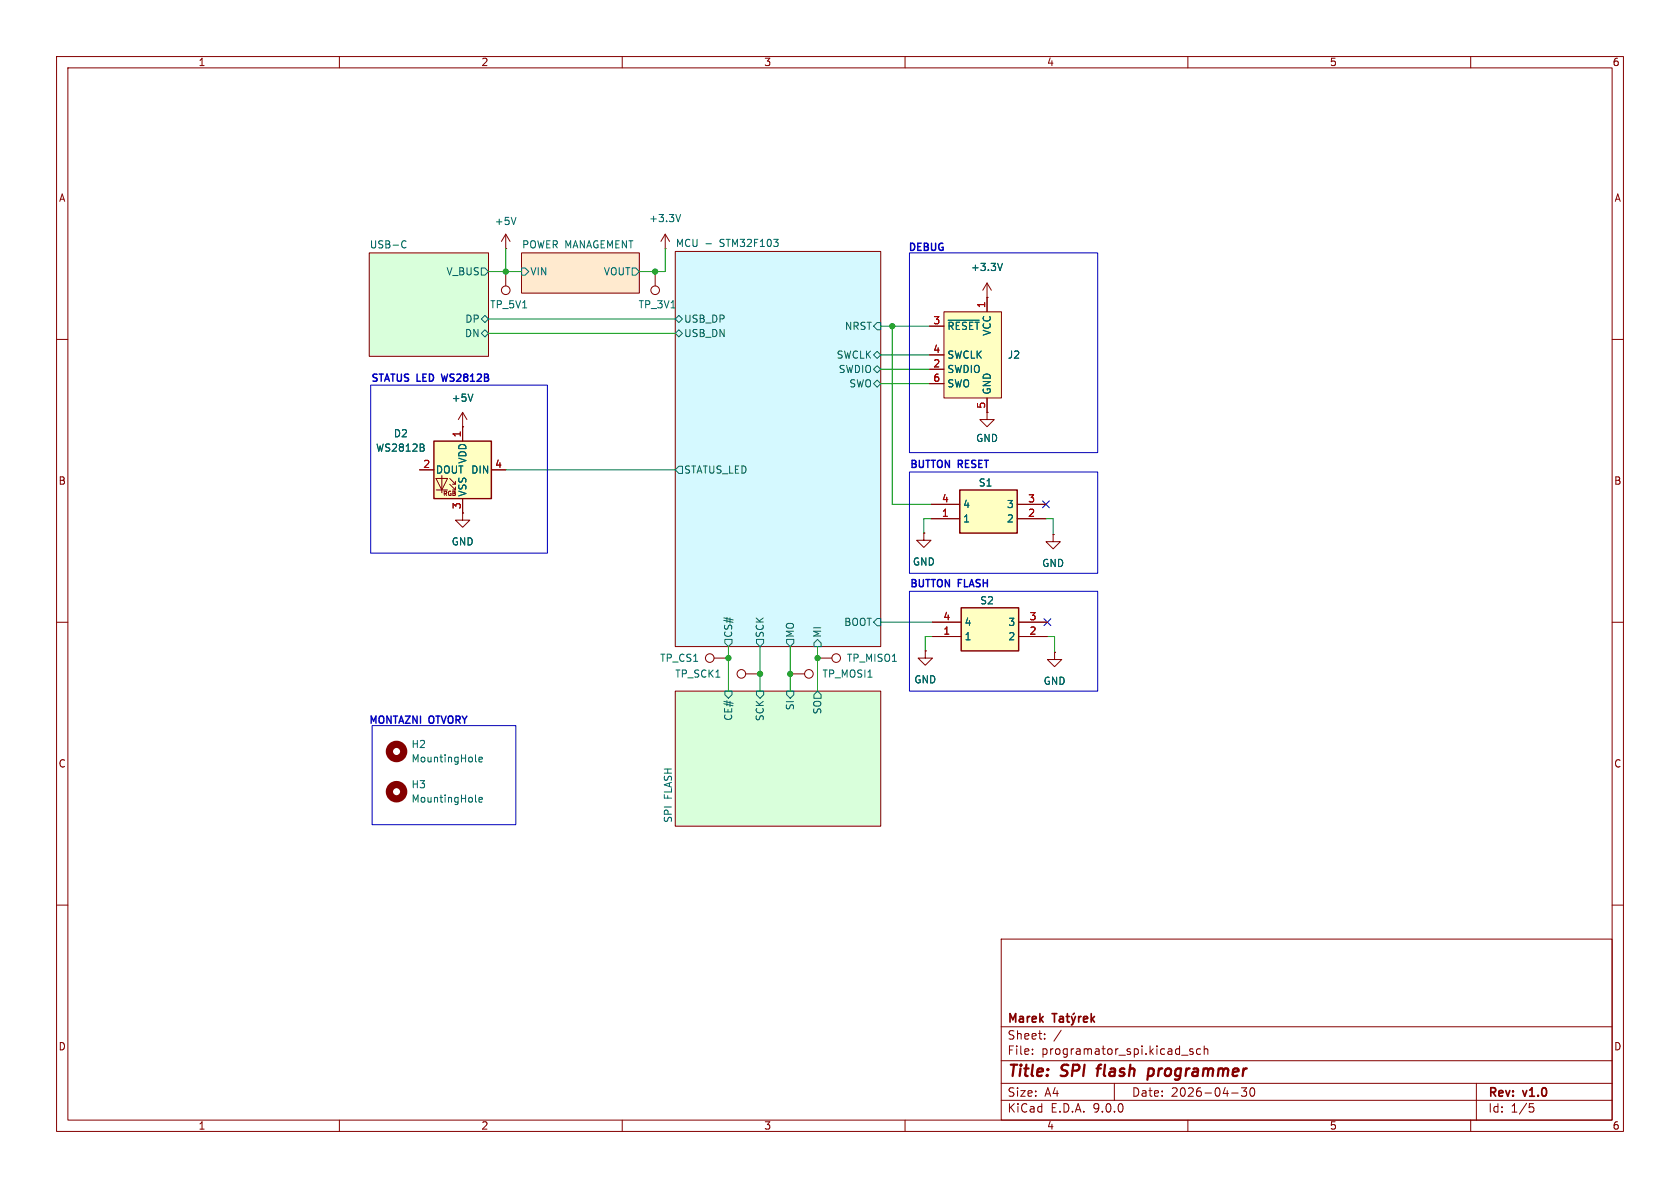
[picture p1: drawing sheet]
(kicad_sch
 (version 20250114)
 (generator "eeschema")
 (generator_version "9.0")
 (paper "A4")
 (title_block
  (title "SPI flash programmer")
  (date "2026-04-30")
  (rev "v1.0")
  (company "Marek Tatýrek"))
 (lib_symbols
  (symbol "Connector:Conn_ARM_SWD_TagConnect_TC2030" (exclude_from_sim no) (in_bom no) (on_board yes)
   (property "Reference" "J" (at 2.54 11.43 0) (effects (font (size 1.27 1.27))))
   (property "Value" "Conn_ARM_SWD_TagConnect_TC2030" (at 5.08 8.89 0) (effects (font (size 1.27 1.27))))
   (property "Footprint" "Connector:Tag-Connect_TC2030-IDC-FP_2x03_P1.27mm_Vertical" (at 0 -17.78 0) (effects (font (size 1.27 1.27)) (hide yes)))
   (property "Datasheet" "https://www.tag-connect.com/wp-content/uploads/bsk-pdf-manager/TC2030-CTX_1.pdf" (at 0 -15.24 0) (effects (font (size 1.27 1.27)) (hide yes)))
   (property "Description" "Tag-Connect ARM Cortex SWD JTAG connector, 6 pin" (at 0 0 0) (effects (font (size 1.27 1.27)) (hide yes)))
   (symbol "Conn_ARM_SWD_TagConnect_TC2030_0_0"
    (pin power_in line (at -2.54 10.16 270) (length 2.54) (name "VCC" (effects (font (size 1.27 1.27)))) (number "1" (effects (font (size 1.27 1.27)))))
    (pin power_in line (at -2.54 -10.16 90) (length 2.54) (name "GND" (effects (font (size 1.27 1.27)))) (number "5" (effects (font (size 1.27 1.27)))))
    (pin open_collector line (at 7.62 5.08 180) (length 2.54) (name "~{RESET}" (effects (font (size 1.27 1.27)))) (number "3" (effects (font (size 1.27 1.27)))))
    (pin output line (at 7.62 0 180) (length 2.54) (name "SWCLK" (effects (font (size 1.27 1.27)))) (number "4" (effects (font (size 1.27 1.27))))
    (alternate "TCK" output line))
    (pin bidirectional line (at 7.62 -2.54 180) (length 2.54) (name "SWDIO" (effects (font (size 1.27 1.27)))) (number "2" (effects (font (size 1.27 1.27))))
    (alternate "TMS" bidirectional line))
    (pin input line (at 7.62 -5.08 180) (length 2.54) (name "SWO" (effects (font (size 1.27 1.27)))) (number "6" (effects (font (size 1.27 1.27))))
    (alternate "TDO" input line)))
   (symbol "Conn_ARM_SWD_TagConnect_TC2030_0_1"
    (rectangle (start -5.08 7.62) (end 5.08 -7.62) (stroke (width 0) (type default)) (fill (type background))))
   (embedded_fonts no))
  (symbol "Connector:TestPoint"
   (pin_numbers (hide yes))
   (pin_names
    (offset 0.762) (hide yes)) (exclude_from_sim no) (in_bom yes) (on_board yes)
   (property "Reference" "TP" (at 0 6.858 0) (effects (font (size 1.27 1.27))))
   (property "Value" "TestPoint" (at 0 5.08 0) (effects (font (size 1.27 1.27))))
   (property "Footprint" "" (at 5.08 0 0) (effects (font (size 1.27 1.27)) (hide yes)))
   (property "Datasheet" "~" (at 5.08 0 0) (effects (font (size 1.27 1.27)) (hide yes)))
   (property "Description" "test point" (at 0 0 0) (effects (font (size 1.27 1.27)) (hide yes)))
   (symbol "TestPoint_0_1"
    (circle (center 0 3.302) (radius 0.762) (stroke (width 0) (type default)) (fill (type none))))
   (symbol "TestPoint_1_1"
    (pin passive line (at 0 0 90) (length 2.54) (name "1" (effects (font (size 1.27 1.27)))) (number "1" (effects (font (size 1.27 1.27))))))
   (embedded_fonts no))
  (symbol "LED:WS2812B"
   (pin_names
    (offset 0.254)) (exclude_from_sim no) (in_bom yes) (on_board yes)
   (property "Reference" "D" (at 5.08 5.715 0) (effects (font (size 1.27 1.27)) (justify right bottom)))
   (property "Value" "WS2812B" (at 1.27 -5.715 0) (effects (font (size 1.27 1.27)) (justify left top)))
   (property "Footprint" "LED_SMD:LED_WS2812B_PLCC4_5.0x5.0mm_P3.2mm" (at 1.27 -7.62 0) (effects (font (size 1.27 1.27)) (justify left top) (hide yes)))
   (property "Datasheet" "https://cdn-shop.adafruit.com/datasheets/WS2812B.pdf" (at 2.54 -9.525 0) (effects (font (size 1.27 1.27)) (justify left top) (hide yes)))
   (property "Description" "RGB LED with integrated controller" (at 0 0 0) (effects (font (size 1.27 1.27)) (hide yes)))
   (symbol "WS2812B_0_0"
    (text "RGB" (at 2.286 -4.191 0) (effects (font (size 0.762 0.762)))))
   (symbol "WS2812B_0_1"
    (polyline (pts (xy 1.27 -2.54) (xy 1.778 -2.54)) (stroke (width 0) (type default)) (fill (type none)))
    (polyline (pts (xy 1.27 -3.556) (xy 1.778 -3.556)) (stroke (width 0) (type default)) (fill (type none)))
    (polyline (pts (xy 2.286 -1.524) (xy 1.27 -2.54) (xy 1.27 -2.032)) (stroke (width 0) (type default)) (fill (type none)))
    (polyline (pts (xy 2.286 -2.54) (xy 1.27 -3.556) (xy 1.27 -3.048)) (stroke (width 0) (type default)) (fill (type none)))
    (polyline (pts (xy 3.683 -1.016) (xy 3.683 -3.556) (xy 3.683 -4.064)) (stroke (width 0) (type default)) (fill (type none)))
    (polyline (pts (xy 4.699 -1.524) (xy 2.667 -1.524) (xy 3.683 -3.556) (xy 4.699 -1.524)) (stroke (width 0) (type default)) (fill (type none)))
    (polyline (pts (xy 4.699 -3.556) (xy 2.667 -3.556)) (stroke (width 0) (type default)) (fill (type none)))
    (rectangle (start 5.08 5.08) (end -5.08 -5.08) (stroke (width 0.254) (type default)) (fill (type background))))
   (symbol "WS2812B_1_1"
    (pin input line (at -7.62 0 0) (length 2.54) (name "DIN" (effects (font (size 1.27 1.27)))) (number "4" (effects (font (size 1.27 1.27)))))
    (pin power_in line (at 0 7.62 270) (length 2.54) (name "VDD" (effects (font (size 1.27 1.27)))) (number "1" (effects (font (size 1.27 1.27)))))
    (pin power_in line (at 0 -7.62 90) (length 2.54) (name "VSS" (effects (font (size 1.27 1.27)))) (number "3" (effects (font (size 1.27 1.27)))))
    (pin output line (at 7.62 0 180) (length 2.54) (name "DOUT" (effects (font (size 1.27 1.27)))) (number "2" (effects (font (size 1.27 1.27))))))
   (embedded_fonts no))
  (symbol "Mechanical:MountingHole"
   (pin_names
    (offset 1.016)) (exclude_from_sim no) (in_bom yes) (on_board yes)
   (property "Reference" "H" (at 0 5.08 0) (effects (font (size 1.27 1.27))))
   (property "Value" "MountingHole" (at 0 3.175 0) (effects (font (size 1.27 1.27))))
   (property "Footprint" "" (at 0 0 0) (effects (font (size 1.27 1.27)) (hide yes)))
   (property "Datasheet" "~" (at 0 0 0) (effects (font (size 1.27 1.27)) (hide yes)))
   (property "Description" "Mounting Hole without connection" (at 0 0 0) (effects (font (size 1.27 1.27)) (hide yes)))
   (symbol "MountingHole_0_1"
    (circle (center 0 0) (radius 1.27) (stroke (width 1.27) (type default)) (fill (type none))))
   (embedded_fonts no))
  (symbol "TL3365AF180QG:TL3365AF180QG" (exclude_from_sim no) (in_bom yes) (on_board yes)
   (property "Reference" "S" (at 16.51 7.62 0) (effects (font (size 1.27 1.27)) (justify left top)))
   (property "Value" "TL3365AF180QG" (at 16.51 5.08 0) (effects (font (size 1.27 1.27)) (justify left top)))
   (property "Footprint" "TL3365AF180QG" (at 16.51 -94.92 0) (effects (font (size 1.27 1.27)) (justify left top) (hide yes)))
   (property "Datasheet" "https://datasheet.datasheetarchive.com/originals/distributors/DKDS-30/580857.pdf" (at 16.51 -194.92 0) (effects (font (size 1.27 1.27)) (justify left top) (hide yes)))
   (property "Description" "E-SWITCH - TL3365AF180QG - TACT SW, SPST-NO-DB, 0.05A, 12V, SOLDER" (at 0 0 0) (effects (font (size 1.27 1.27)) (hide yes)))
   (property "Height" "2.5" (at 16.51 -394.92 0) (effects (font (size 1.27 1.27)) (justify left top) (hide yes)))
   (property "Manufacturer_Name" "E-Switch" (at 16.51 -494.92 0) (effects (font (size 1.27 1.27)) (justify left top) (hide yes)))
   (property "Manufacturer_Part_Number" "TL3365AF180QG" (at 16.51 -594.92 0) (effects (font (size 1.27 1.27)) (justify left top) (hide yes)))
   (property "Mouser Part Number" "612-TL3365AF180QG" (at 16.51 -694.92 0) (effects (font (size 1.27 1.27)) (justify left top) (hide yes)))
   (property "Mouser Price/Stock" "https://www.mouser.co.uk/ProductDetail/E-Switch/TL3365AF180QG?qs=xQzBpF%2FAFTo%252BA4IL7l2Rvw%3D%3D" (at 16.51 -794.92 0) (effects (font (size 1.27 1.27)) (justify left top) (hide yes)))
   (property "Arrow Part Number" "" (at 16.51 -894.92 0) (effects (font (size 1.27 1.27)) (justify left top) (hide yes)))
   (property "Arrow Price/Stock" "" (at 16.51 -994.92 0) (effects (font (size 1.27 1.27)) (justify left top) (hide yes)))
   (symbol "TL3365AF180QG_1_1"
    (rectangle (start 5.08 2.54) (end 15.24 -5.08) (stroke (width 0.254) (type default)) (fill (type background)))
    (pin passive line (at 0 0 0) (length 5.08) (name "4" (effects (font (size 1.27 1.27)))) (number "4" (effects (font (size 1.27 1.27)))))
    (pin passive line (at 0 -2.54 0) (length 5.08) (name "1" (effects (font (size 1.27 1.27)))) (number "1" (effects (font (size 1.27 1.27)))))
    (pin passive line (at 20.32 0 180) (length 5.08) (name "3" (effects (font (size 1.27 1.27)))) (number "3" (effects (font (size 1.27 1.27)))))
    (pin passive line (at 20.32 -2.54 180) (length 5.08) (name "2" (effects (font (size 1.27 1.27)))) (number "2" (effects (font (size 1.27 1.27))))))
   (embedded_fonts no))
  (symbol "power:+3.3V"
   (power)
   (pin_numbers (hide yes))
   (pin_names
    (offset 0) (hide yes)) (exclude_from_sim no) (in_bom yes) (on_board yes)
   (property "Reference" "#PWR" (at 0 -3.81 0) (effects (font (size 1.27 1.27)) (hide yes)))
   (property "Value" "+3.3V" (at 0 3.556 0) (effects (font (size 1.27 1.27))))
   (property "Footprint" "" (at 0 0 0) (effects (font (size 1.27 1.27)) (hide yes)))
   (property "Datasheet" "" (at 0 0 0) (effects (font (size 1.27 1.27)) (hide yes)))
   (property "Description" "Power symbol creates a global label with name \"+3.3V\"" (at 0 0 0) (effects (font (size 1.27 1.27)) (hide yes)))
   (symbol "+3.3V_0_1"
    (polyline (pts (xy -0.762 1.27) (xy 0 2.54)) (stroke (width 0) (type default)) (fill (type none)))
    (polyline (pts (xy 0 2.54) (xy 0.762 1.27)) (stroke (width 0) (type default)) (fill (type none)))
    (polyline (pts (xy 0 0) (xy 0 2.54)) (stroke (width 0) (type default)) (fill (type none))))
   (symbol "+3.3V_1_1"
    (pin power_in line (at 0 0 90) (length 0) (name "~" (effects (font (size 1.27 1.27)))) (number "1" (effects (font (size 1.27 1.27))))))
   (embedded_fonts no))
  (symbol "power:+5V"
   (power)
   (pin_numbers (hide yes))
   (pin_names
    (offset 0) (hide yes)) (exclude_from_sim no) (in_bom yes) (on_board yes)
   (property "Reference" "#PWR" (at 0 -3.81 0) (effects (font (size 1.27 1.27)) (hide yes)))
   (property "Value" "+5V" (at 0 3.556 0) (effects (font (size 1.27 1.27))))
   (property "Footprint" "" (at 0 0 0) (effects (font (size 1.27 1.27)) (hide yes)))
   (property "Datasheet" "" (at 0 0 0) (effects (font (size 1.27 1.27)) (hide yes)))
   (property "Description" "Power symbol creates a global label with name \"+5V\"" (at 0 0 0) (effects (font (size 1.27 1.27)) (hide yes)))
   (symbol "+5V_0_1"
    (polyline (pts (xy -0.762 1.27) (xy 0 2.54)) (stroke (width 0) (type default)) (fill (type none)))
    (polyline (pts (xy 0 2.54) (xy 0.762 1.27)) (stroke (width 0) (type default)) (fill (type none)))
    (polyline (pts (xy 0 0) (xy 0 2.54)) (stroke (width 0) (type default)) (fill (type none))))
   (symbol "+5V_1_1"
    (pin power_in line (at 0 0 90) (length 0) (name "~" (effects (font (size 1.27 1.27)))) (number "1" (effects (font (size 1.27 1.27))))))
   (embedded_fonts no))
  (symbol "power:GND"
   (power)
   (pin_numbers (hide yes))
   (pin_names
    (offset 0) (hide yes)) (exclude_from_sim no) (in_bom yes) (on_board yes)
   (property "Reference" "#PWR" (at 0 -6.35 0) (effects (font (size 1.27 1.27)) (hide yes)))
   (property "Value" "GND" (at 0 -3.81 0) (effects (font (size 1.27 1.27))))
   (property "Footprint" "" (at 0 0 0) (effects (font (size 1.27 1.27)) (hide yes)))
   (property "Datasheet" "" (at 0 0 0) (effects (font (size 1.27 1.27)) (hide yes)))
   (property "Description" "Power symbol creates a global label with name \"GND\" , ground" (at 0 0 0) (effects (font (size 1.27 1.27)) (hide yes)))
   (symbol "GND_0_1"
    (polyline (pts (xy 0 0) (xy 0 -1.27) (xy 1.27 -1.27) (xy 0 -2.54) (xy -1.27 -1.27) (xy 0 -1.27)) (stroke (width 0) (type default)) (fill (type none))))
   (symbol "GND_1_1"
    (pin power_in line (at 0 0 270) (length 0) (name "~" (effects (font (size 1.27 1.27)))) (number "1" (effects (font (size 1.27 1.27))))))
   (embedded_fonts no)))
 (rectangle
  (start 160.782 83.439)
  (end 194.056 101.346)
  (stroke (width 0) (type solid))
  (fill (type none)))
 (rectangle
  (start 160.782 44.704)
  (end 194.056 80.01)
  (stroke (width 0) (type solid))
  (fill (type none)))
 (rectangle
  (start 65.786 128.27)
  (end 91.186 145.796)
  (stroke (width 0) (type default))
  (fill (type none)))
 (rectangle
  (start 160.782 104.521)
  (end 194.056 122.174)
  (stroke (width 0) (type default))
  (fill (type none)))
 (rectangle
  (start 65.532 68.072)
  (end 96.774 97.79)
  (stroke (width 0) (type default))
  (fill (type none)))
 (text "STATUS LED WS2812B"
  (exclude_from_sim no)
  (at 65.532 67.818 0)
  (effects (font (size 1.27 1.27)
    (bold yes)) (justify left bottom)))
 (text "DEBUG"
  (exclude_from_sim no)
  (at 163.83 43.942 0)
  (effects (font (size 1.27 1.27) (thickness 0.254)
    (bold yes))))
 (text "BUTTON FLASH\n"
  (exclude_from_sim no)
  (at 160.782 104.14 0)
  (effects (font (size 1.27 1.27)
    (bold yes)) (justify left bottom)))
 (text "MONTAZNI OTVORY"
  (exclude_from_sim no)
  (at 65.151 128.27 0)
  (effects (font (size 1.27 1.27)
    (bold yes)) (justify left bottom)))
 (text "BUTTON RESET"
  (exclude_from_sim no)
  (at 160.782 83.058 0)
  (effects (font (size 1.27 1.27)
    (bold yes)) (justify left bottom)))
 (junction
  (at 144.526 116.332)
  (diameter 0)
  (color 0 0 0 0))
 (junction
  (at 157.734 57.658)
  (diameter 0)
  (color 0 0 0 0))
 (junction
  (at 128.778 116.332)
  (diameter 0)
  (color 0 0 0 0))
 (junction
  (at 115.824 48.006)
  (diameter 0)
  (color 0 0 0 0))
 (junction
  (at 139.7 119.126)
  (diameter 0)
  (color 0 0 0 0))
 (junction
  (at 89.408 48.006)
  (diameter 0)
  (color 0 0 0 0))
 (junction
  (at 134.366 119.126)
  (diameter 0)
  (color 0 0 0 0))
 (no_connect
  (at 185.166 109.982))
 (no_connect
  (at 184.912 89.154))
 (wire
  (pts (xy 155.702 57.658) (xy 157.734 57.658))
  (stroke (width 0) (type default)))
 (wire
  (pts (xy 86.36 58.928) (xy 119.38 58.928))
  (stroke (width 0) (type default)))
 (wire
  (pts (xy 117.602 48.006) (xy 115.824 48.006))
  (stroke (width 0) (type default)))
 (wire
  (pts (xy 157.734 89.154) (xy 164.592 89.154))
  (stroke (width 0) (type default)))
 (wire
  (pts (xy 117.602 43.942) (xy 117.602 48.006))
  (stroke (width 0) (type default)))
 (wire
  (pts (xy 115.824 48.006) (xy 113.03 48.006))
  (stroke (width 0) (type default)))
 (wire
  (pts (xy 128.778 114.3) (xy 128.778 116.332))
  (stroke (width 0) (type default)))
 (wire
  (pts (xy 186.182 91.694) (xy 186.182 94.488))
  (stroke (width 0) (type default)))
 (wire
  (pts (xy 155.702 109.982) (xy 164.846 109.982))
  (stroke (width 0) (type default)))
 (wire
  (pts (xy 86.36 56.388) (xy 119.38 56.388))
  (stroke (width 0) (type default)))
 (wire
  (pts (xy 139.7 119.126) (xy 139.7 122.174))
  (stroke (width 0) (type default)))
 (wire
  (pts (xy 184.912 91.694) (xy 186.182 91.694))
  (stroke (width 0) (type default)))
 (wire
  (pts (xy 163.576 115.062) (xy 163.576 112.522))
  (stroke (width 0) (type default)))
 (wire
  (pts (xy 89.408 43.942) (xy 89.408 48.006))
  (stroke (width 0) (type default)))
 (wire
  (pts (xy 128.778 116.332) (xy 128.778 122.174))
  (stroke (width 0) (type default)))
 (wire
  (pts (xy 155.702 62.738) (xy 164.338 62.738))
  (stroke (width 0) (type default)))
 (wire
  (pts (xy 89.408 83.058) (xy 119.38 83.058))
  (stroke (width 0) (type default)))
 (wire
  (pts (xy 163.576 112.522) (xy 164.846 112.522))
  (stroke (width 0) (type default)))
 (wire
  (pts (xy 86.36 48.006) (xy 89.408 48.006))
  (stroke (width 0) (type default)))
 (wire
  (pts (xy 134.366 119.126) (xy 134.366 122.174))
  (stroke (width 0) (type default)))
 (wire
  (pts (xy 134.366 114.3) (xy 134.366 119.126))
  (stroke (width 0) (type default)))
 (wire
  (pts (xy 157.734 89.154) (xy 157.734 57.658))
  (stroke (width 0) (type default)))
 (wire
  (pts (xy 163.322 94.234) (xy 163.322 91.694))
  (stroke (width 0) (type default)))
 (wire
  (pts (xy 89.408 48.006) (xy 92.202 48.006))
  (stroke (width 0) (type default)))
 (wire
  (pts (xy 163.322 91.694) (xy 164.592 91.694))
  (stroke (width 0) (type default)))
 (wire
  (pts (xy 155.702 67.818) (xy 164.338 67.818))
  (stroke (width 0) (type default)))
 (wire
  (pts (xy 157.734 57.658) (xy 164.338 57.658))
  (stroke (width 0) (type default)))
 (wire
  (pts (xy 144.526 116.332) (xy 144.526 122.174))
  (stroke (width 0) (type default)))
 (wire
  (pts (xy 155.702 65.278) (xy 164.338 65.278))
  (stroke (width 0) (type default)))
 (wire
  (pts (xy 144.526 114.3) (xy 144.526 116.332))
  (stroke (width 0) (type default)))
 (wire
  (pts (xy 139.7 114.3) (xy 139.7 119.126))
  (stroke (width 0) (type default)))
 (wire
  (pts (xy 185.166 112.522) (xy 186.436 112.522))
  (stroke (width 0) (type default)))
 (wire
  (pts (xy 186.436 112.522) (xy 186.436 115.316))
  (stroke (width 0) (type default)))
 (symbol
  (lib_id "power:+3.3V")
  (at 117.602 43.942 0)
  (unit 1)
  (exclude_from_sim no)
  (in_bom yes)
  (on_board yes)
  (dnp no)
  (fields_autoplaced yes)
  (property "Reference" "#PWR011" (at 117.602 47.752 0) (effects (font (size 1.27 1.27)) (hide yes)))
  (property "Value" "+3.3V" (at 117.602 38.608 0) (effects (font (size 1.27 1.27))))
  (property "Footprint" "" (at 117.602 43.942 0) (effects (font (size 1.27 1.27)) (hide yes)))
  (property "Datasheet" "" (at 117.602 43.942 0) (effects (font (size 1.27 1.27)) (hide yes)))
  (property "Description" "Power symbol creates a global label with name \"+3.3V\"" (at 117.602 43.942 0) (effects (font (size 1.27 1.27)) (hide yes)))
  (pin "1"))
 (symbol
  (lib_id "power:GND")
  (at 174.498 72.898 0)
  (unit 1)
  (exclude_from_sim no)
  (in_bom yes)
  (on_board yes)
  (dnp no)
  (fields_autoplaced yes)
  (property "Reference" "#PWR030" (at 174.498 79.248 0) (effects (font (size 1.27 1.27)) (hide yes)))
  (property "Value" "GND" (at 174.498 77.47 0) (effects (font (size 1.27 1.27))))
  (property "Footprint" "" (at 174.498 72.898 0) (effects (font (size 1.27 1.27)) (hide yes)))
  (property "Datasheet" "" (at 174.498 72.898 0) (effects (font (size 1.27 1.27)) (hide yes)))
  (property "Description" "Power symbol creates a global label with name \"GND\" , ground" (at 174.498 72.898 0) (effects (font (size 1.27 1.27)) (hide yes)))
  (pin "1"))
 (symbol
  (lib_id "power:GND")
  (at 163.322 94.234 0)
  (unit 1)
  (exclude_from_sim no)
  (in_bom yes)
  (on_board yes)
  (dnp no)
  (fields_autoplaced yes)
  (property "Reference" "#PWR023" (at 163.322 100.584 0) (effects (font (size 1.27 1.27)) (hide yes)))
  (property "Value" "GND" (at 163.322 99.314 0) (effects (font (size 1.27 1.27))))
  (property "Footprint" "" (at 163.322 94.234 0) (effects (font (size 1.27 1.27)) (hide yes)))
  (property "Datasheet" "" (at 163.322 94.234 0) (effects (font (size 1.27 1.27)) (hide yes)))
  (property "Description" "" (at 163.322 94.234 0) (effects (font (size 1.27 1.27)) (hide yes)))
  (pin "1"))
 (symbol
  (lib_id "power:GND")
  (at 163.576 115.062 0)
  (unit 1)
  (exclude_from_sim no)
  (in_bom yes)
  (on_board yes)
  (dnp no)
  (fields_autoplaced yes)
  (property "Reference" "#PWR031" (at 163.576 121.412 0) (effects (font (size 1.27 1.27)) (hide yes)))
  (property "Value" "GND" (at 163.576 120.142 0) (effects (font (size 1.27 1.27))))
  (property "Footprint" "" (at 163.576 115.062 0) (effects (font (size 1.27 1.27)) (hide yes)))
  (property "Datasheet" "" (at 163.576 115.062 0) (effects (font (size 1.27 1.27)) (hide yes)))
  (property "Description" "" (at 163.576 115.062 0) (effects (font (size 1.27 1.27)) (hide yes)))
  (pin "1"))
 (symbol
  (lib_id "power:GND")
  (at 186.182 94.488 0)
  (unit 1)
  (exclude_from_sim no)
  (in_bom yes)
  (on_board yes)
  (dnp no)
  (fields_autoplaced yes)
  (property "Reference" "#PWR024" (at 186.182 100.838 0) (effects (font (size 1.27 1.27)) (hide yes)))
  (property "Value" "GND" (at 186.182 99.568 0) (effects (font (size 1.27 1.27))))
  (property "Footprint" "" (at 186.182 94.488 0) (effects (font (size 1.27 1.27)) (hide yes)))
  (property "Datasheet" "" (at 186.182 94.488 0) (effects (font (size 1.27 1.27)) (hide yes)))
  (property "Description" "" (at 186.182 94.488 0) (effects (font (size 1.27 1.27)) (hide yes)))
  (pin "1"))
 (symbol
  (lib_id "power:+5V")
  (at 89.408 43.942 0)
  (unit 1)
  (exclude_from_sim no)
  (in_bom yes)
  (on_board yes)
  (dnp no)
  (fields_autoplaced yes)
  (property "Reference" "#PWR035" (at 89.408 47.752 0) (effects (font (size 1.27 1.27)) (hide yes)))
  (property "Value" "+5V" (at 89.408 39.116 0) (effects (font (size 1.27 1.27))))
  (property "Footprint" "" (at 89.408 43.942 0) (effects (font (size 1.27 1.27)) (hide yes)))
  (property "Datasheet" "" (at 89.408 43.942 0) (effects (font (size 1.27 1.27)) (hide yes)))
  (property "Description" "Power symbol creates a global label with name \"+5V\"" (at 89.408 43.942 0) (effects (font (size 1.27 1.27)) (hide yes)))
  (pin "1"))
 (symbol
  (lib_id "power:+5V")
  (at 81.788 75.438 0)
  (unit 1)
  (exclude_from_sim no)
  (in_bom yes)
  (on_board yes)
  (dnp no)
  (fields_autoplaced yes)
  (property "Reference" "#PWR033" (at 81.788 79.248 0) (effects (font (size 1.27 1.27)) (hide yes)))
  (property "Value" "+5V" (at 81.788 70.358 0) (effects (font (size 1.27 1.27))))
  (property "Footprint" "" (at 81.788 75.438 0) (effects (font (size 1.27 1.27)) (hide yes)))
  (property "Datasheet" "" (at 81.788 75.438 0) (effects (font (size 1.27 1.27)) (hide yes)))
  (property "Description" "Power symbol creates a global label with name \"+5V\"" (at 81.788 75.438 0) (effects (font (size 1.27 1.27)) (hide yes)))
  (pin "1"))
 (symbol
  (lib_id "TL3365AF180QG:TL3365AF180QG")
  (at 164.846 109.982 0)
  (unit 1)
  (exclude_from_sim no)
  (in_bom yes)
  (on_board yes)
  (dnp no)
  (property "Reference" "S2" (at 174.498 106.172 0) (effects (font (size 1.27 1.27))))
  (property "Value" "TL3365AF180QG" (at 175.006 104.902 0) (effects (font (size 1.27 1.27)) (hide yes)))
  (property "Footprint" "TL3365AF:TL3365AF250QG" (at 181.356 204.902 0) (effects (font (size 1.27 1.27)) (justify left top) (hide yes)))
  (property "Datasheet" "https://datasheet.datasheetarchive.com/originals/distributors/DKDS-30/580857.pdf" (at 181.356 304.902 0) (effects (font (size 1.27 1.27)) (justify left top) (hide yes)))
  (property "Description" "" (at 164.846 109.982 0) (effects (font (size 1.27 1.27)) (hide yes)))
  (property "Height" "2.5" (at 181.356 504.902 0) (effects (font (size 1.27 1.27)) (justify left top) (hide yes)))
  (property "Manufacturer_Name" "E-Switch" (at 181.356 604.902 0) (effects (font (size 1.27 1.27)) (justify left top) (hide yes)))
  (property "Manufacturer_Part_Number" "TL3365AF180QG" (at 181.356 704.902 0) (effects (font (size 1.27 1.27)) (justify left top) (hide yes)))
  (property "Mouser Part Number" "612-TL3365AF180QG" (at 181.356 804.902 0) (effects (font (size 1.27 1.27)) (justify left top) (hide yes)))
  (property "Mouser Price/Stock" "https://www.mouser.co.uk/ProductDetail/E-Switch/TL3365AF180QG?qs=xQzBpF%2FAFTo%252BA4IL7l2Rvw%3D%3D" (at 181.356 904.902 0) (effects (font (size 1.27 1.27)) (justify left top) (hide yes)))
  (property "Arrow Part Number" "" (at 181.356 1004.902 0) (effects (font (size 1.27 1.27)) (justify left top) (hide yes)))
  (property "Arrow Price/Stock" "" (at 181.356 1104.902 0) (effects (font (size 1.27 1.27)) (justify left top) (hide yes)))
  (property "TME" "https://www.tme.eu/cz/details/tl3365af180qg/mikrospinace-tact/e-switch/" (at 164.846 109.982 0) (effects (font (size 1.27 1.27)) (hide yes)))
  (pin "1")
  (pin "2")
  (pin "3")
  (pin "4"))
 (symbol
  (lib_id "power:+3.3V")
  (at 174.498 52.578 0)
  (unit 1)
  (exclude_from_sim no)
  (in_bom yes)
  (on_board yes)
  (dnp no)
  (fields_autoplaced yes)
  (property "Reference" "#PWR029" (at 174.498 56.388 0) (effects (font (size 1.27 1.27)) (hide yes)))
  (property "Value" "+3.3V" (at 174.498 47.244 0) (effects (font (size 1.27 1.27))))
  (property "Footprint" "" (at 174.498 52.578 0) (effects (font (size 1.27 1.27)) (hide yes)))
  (property "Datasheet" "" (at 174.498 52.578 0) (effects (font (size 1.27 1.27)) (hide yes)))
  (property "Description" "Power symbol creates a global label with name \"+3.3V\"" (at 174.498 52.578 0) (effects (font (size 1.27 1.27)) (hide yes)))
  (pin "1"))
 (symbol
  (lib_id "LED:WS2812B")
  (at 81.788 83.058 0)
  (mirror y)
  (unit 1)
  (exclude_from_sim no)
  (in_bom yes)
  (on_board yes)
  (dnp no)
  (property "Reference" "D2" (at 70.866 76.6378 0) (effects (font (size 1.27 1.27))))
  (property "Value" "WS2812B" (at 70.866 79.1778 0) (effects (font (size 1.27 1.27))))
  (property "Footprint" "LED_SMD:LED_WS2812B-Mini_PLCC4_3.5x3.5mm" (at 80.518 90.678 0) (effects (font (size 1.27 1.27)) (justify left top) (hide yes)))
  (property "Datasheet" "https://cdn-shop.adafruit.com/datasheets/WS2812B.pdf" (at 79.248 92.583 0) (effects (font (size 1.27 1.27)) (justify left top) (hide yes)))
  (property "Description" "RGB LED with integrated controller" (at 81.788 83.058 0) (effects (font (size 1.27 1.27)) (hide yes)))
  (property "TME" "https://www.tme.eu/cz/details/ws2812b-mini/diody-led-smd-barevne/worldsemi/" (at 81.788 83.058 0) (effects (font (size 1.27 1.27)) (hide yes)))
  (pin "3")
  (pin "1")
  (pin "2")
  (pin "4"))
 (symbol
  (lib_id "power:GND")
  (at 81.788 90.678 0)
  (unit 1)
  (exclude_from_sim no)
  (in_bom yes)
  (on_board yes)
  (dnp no)
  (fields_autoplaced yes)
  (property "Reference" "#PWR034" (at 81.788 97.028 0) (effects (font (size 1.27 1.27)) (hide yes)))
  (property "Value" "GND" (at 81.788 95.758 0) (effects (font (size 1.27 1.27))))
  (property "Footprint" "" (at 81.788 90.678 0) (effects (font (size 1.27 1.27)) (hide yes)))
  (property "Datasheet" "" (at 81.788 90.678 0) (effects (font (size 1.27 1.27)) (hide yes)))
  (property "Description" "" (at 81.788 90.678 0) (effects (font (size 1.27 1.27)) (hide yes)))
  (pin "1"))
 (symbol
  (lib_id "power:GND")
  (at 186.436 115.316 0)
  (unit 1)
  (exclude_from_sim no)
  (in_bom yes)
  (on_board yes)
  (dnp no)
  (fields_autoplaced yes)
  (property "Reference" "#PWR032" (at 186.436 121.666 0) (effects (font (size 1.27 1.27)) (hide yes)))
  (property "Value" "GND" (at 186.436 120.396 0) (effects (font (size 1.27 1.27))))
  (property "Footprint" "" (at 186.436 115.316 0) (effects (font (size 1.27 1.27)) (hide yes)))
  (property "Datasheet" "" (at 186.436 115.316 0) (effects (font (size 1.27 1.27)) (hide yes)))
  (property "Description" "" (at 186.436 115.316 0) (effects (font (size 1.27 1.27)) (hide yes)))
  (pin "1"))
 (symbol
  (lib_id "Connector:TestPoint")
  (at 115.824 48.006 180)
  (unit 1)
  (exclude_from_sim no)
  (in_bom yes)
  (on_board yes)
  (dnp no)
  (property "Reference" "TP_3V1" (at 112.776 53.848 0) (effects (font (size 1.27 1.27)) (justify right)))
  (property "Value" "TestPoint" (at 113.792 50.0381 0) (effects (font (size 1.27 1.27)) (justify left) (hide yes)))
  (property "Footprint" "TestPoint:TestPoint_THTPad_D1.0mm_Drill0.5mm" (at 110.744 48.006 0) (effects (font (size 1.27 1.27)) (hide yes)))
  (property "Datasheet" "~" (at 110.744 48.006 0) (effects (font (size 1.27 1.27)) (hide yes)))
  (property "Description" "test point" (at 115.824 48.006 0) (effects (font (size 1.27 1.27)) (hide yes)))
  (pin "1"))
 (symbol
  (lib_id "Mechanical:MountingHole")
  (at 70.104 139.954 0)
  (unit 1)
  (exclude_from_sim no)
  (in_bom yes)
  (on_board yes)
  (dnp no)
  (fields_autoplaced yes)
  (property "Reference" "H3" (at 72.644 138.684 0) (effects (font (size 1.27 1.27)) (justify left)))
  (property "Value" "MountingHole" (at 72.644 141.224 0) (effects (font (size 1.27 1.27)) (justify left)))
  (property "Footprint" "MountingHole:MountingHole_3.5mm" (at 70.104 139.954 0) (effects (font (size 1.27 1.27)) (hide yes)))
  (property "Datasheet" "~" (at 70.104 139.954 0) (effects (font (size 1.27 1.27)) (hide yes)))
  (property "Description" "" (at 70.104 139.954 0) (effects (font (size 1.27 1.27)) (hide yes))))
 (symbol
  (lib_id "Mechanical:MountingHole")
  (at 70.104 132.842 0)
  (unit 1)
  (exclude_from_sim no)
  (in_bom yes)
  (on_board yes)
  (dnp no)
  (fields_autoplaced yes)
  (property "Reference" "H2" (at 72.644 131.572 0) (effects (font (size 1.27 1.27)) (justify left)))
  (property "Value" "MountingHole" (at 72.644 134.112 0) (effects (font (size 1.27 1.27)) (justify left)))
  (property "Footprint" "MountingHole:MountingHole_3.5mm" (at 70.104 132.842 0) (effects (font (size 1.27 1.27)) (hide yes)))
  (property "Datasheet" "~" (at 70.104 132.842 0) (effects (font (size 1.27 1.27)) (hide yes)))
  (property "Description" "" (at 70.104 132.842 0) (effects (font (size 1.27 1.27)) (hide yes))))
 (symbol
  (lib_id "Connector:TestPoint")
  (at 139.7 119.126 270)
  (unit 1)
  (exclude_from_sim no)
  (in_bom yes)
  (on_board yes)
  (dnp no)
  (fields_autoplaced yes)
  (property "Reference" "TP_MOSI1" (at 145.288 119.1259 90) (effects (font (size 1.27 1.27)) (justify left)))
  (property "Value" "TestPoint" (at 141.7321 120.65 0) (effects (font (size 1.27 1.27)) (justify left) (hide yes)))
  (property "Footprint" "TestPoint:TestPoint_THTPad_D1.0mm_Drill0.5mm" (at 139.7 124.206 0) (effects (font (size 1.27 1.27)) (hide yes)))
  (property "Datasheet" "~" (at 139.7 124.206 0) (effects (font (size 1.27 1.27)) (hide yes)))
  (property "Description" "test point" (at 139.7 119.126 0) (effects (font (size 1.27 1.27)) (hide yes)))
  (pin "1"))
 (symbol
  (lib_id "Connector:TestPoint")
  (at 144.526 116.332 270)
  (unit 1)
  (exclude_from_sim no)
  (in_bom yes)
  (on_board yes)
  (dnp no)
  (property "Reference" "TP_MISO1" (at 149.606 116.332 90) (effects (font (size 1.27 1.27)) (justify left)))
  (property "Value" "TestPoint" (at 146.5581 117.856 0) (effects (font (size 1.27 1.27)) (justify left) (hide yes)))
  (property "Footprint" "TestPoint:TestPoint_THTPad_D1.0mm_Drill0.5mm" (at 144.526 121.412 0) (effects (font (size 1.27 1.27)) (hide yes)))
  (property "Datasheet" "~" (at 144.526 121.412 0) (effects (font (size 1.27 1.27)) (hide yes)))
  (property "Description" "test point" (at 144.526 116.332 0) (effects (font (size 1.27 1.27)) (hide yes)))
  (pin "1"))
 (symbol
  (lib_id "Connector:TestPoint")
  (at 134.366 119.126 90)
  (unit 1)
  (exclude_from_sim no)
  (in_bom yes)
  (on_board yes)
  (dnp no)
  (property "Reference" "TP_SCK1" (at 123.444 119.126 90) (effects (font (size 1.27 1.27))))
  (property "Value" "TestPoint" (at 132.3339 117.602 0) (effects (font (size 1.27 1.27)) (justify left) (hide yes)))
  (property "Footprint" "TestPoint:TestPoint_THTPad_D1.0mm_Drill0.5mm" (at 134.366 114.046 0) (effects (font (size 1.27 1.27)) (hide yes)))
  (property "Datasheet" "~" (at 134.366 114.046 0) (effects (font (size 1.27 1.27)) (hide yes)))
  (property "Description" "test point" (at 134.366 119.126 0) (effects (font (size 1.27 1.27)) (hide yes)))
  (pin "1"))
 (symbol
  (lib_id "Connector:TestPoint")
  (at 89.408 48.006 180)
  (unit 1)
  (exclude_from_sim no)
  (in_bom yes)
  (on_board yes)
  (dnp no)
  (property "Reference" "TP_5V1" (at 93.472 53.848 0) (effects (font (size 1.27 1.27)) (justify left)))
  (property "Value" "TestPoint" (at 87.884 50.0381 0) (effects (font (size 1.27 1.27)) (justify left) (hide yes)))
  (property "Footprint" "TestPoint:TestPoint_THTPad_D1.0mm_Drill0.5mm" (at 84.328 48.006 0) (effects (font (size 1.27 1.27)) (hide yes)))
  (property "Datasheet" "~" (at 84.328 48.006 0) (effects (font (size 1.27 1.27)) (hide yes)))
  (property "Description" "test point" (at 89.408 48.006 0) (effects (font (size 1.27 1.27)) (hide yes)))
  (pin "1"))
 (symbol
  (lib_id "Connector:Conn_ARM_SWD_TagConnect_TC2030")
  (at 171.958 62.738 0)
  (mirror y)
  (unit 1)
  (exclude_from_sim no)
  (in_bom no)
  (on_board yes)
  (dnp no)
  (property "Reference" "J2" (at 178.054 62.7381 0) (effects (font (size 1.27 1.27)) (justify right)))
  (property "Value" "Conn_ARM_SWD_TagConnect_TC2030" (at 178.308 64.0079 0) (effects (font (size 1.27 1.27)) (justify right) (hide yes)))
  (property "Footprint" "Connector:Tag-Connect_TC2030-IDC-FP_2x03_P1.27mm_Vertical" (at 171.958 80.518 0) (effects (font (size 1.27 1.27)) (hide yes)))
  (property "Datasheet" "https://www.tag-connect.com/wp-content/uploads/bsk-pdf-manager/TC2030-CTX_1.pdf" (at 171.958 77.978 0) (effects (font (size 1.27 1.27)) (hide yes)))
  (property "Description" "Tag-Connect ARM Cortex SWD JTAG connector, 6 pin" (at 171.958 62.738 0) (effects (font (size 1.27 1.27)) (hide yes)))
  (property "DIGIKEY" "https://www.digikey.cz/cs/products/detail/tag-connect-llc/TC2030-IDC/4571121" (at 171.958 62.738 0) (effects (font (size 1.27 1.27)) (hide yes)))
  (pin "3")
  (pin "6")
  (pin "5")
  (pin "4")
  (pin "2")
  (pin "1"))
 (symbol
  (lib_id "Connector:TestPoint")
  (at 128.778 116.332 90)
  (unit 1)
  (exclude_from_sim no)
  (in_bom yes)
  (on_board yes)
  (dnp no)
  (property "Reference" "TP_CS1" (at 120.142 116.332 90) (effects (font (size 1.27 1.27))))
  (property "Value" "TestPoint" (at 126.7459 114.808 0) (effects (font (size 1.27 1.27)) (justify left) (hide yes)))
  (property "Footprint" "TestPoint:TestPoint_THTPad_D1.0mm_Drill0.5mm" (at 128.778 111.252 0) (effects (font (size 1.27 1.27)) (hide yes)))
  (property "Datasheet" "~" (at 128.778 111.252 0) (effects (font (size 1.27 1.27)) (hide yes)))
  (property "Description" "test point" (at 128.778 116.332 0) (effects (font (size 1.27 1.27)) (hide yes)))
  (pin "1"))
 (symbol
  (lib_id "TL3365AF180QG:TL3365AF180QG")
  (at 164.592 89.154 0)
  (unit 1)
  (exclude_from_sim no)
  (in_bom yes)
  (on_board yes)
  (dnp no)
  (property "Reference" "S1" (at 174.244 85.344 0) (effects (font (size 1.27 1.27))))
  (property "Value" "TL3365AF180QG" (at 174.752 84.074 0) (effects (font (size 1.27 1.27)) (hide yes)))
  (property "Footprint" "TL3365AF:TL3365AF250QG" (at 181.102 184.074 0) (effects (font (size 1.27 1.27)) (justify left top) (hide yes)))
  (property "Datasheet" "https://datasheet.datasheetarchive.com/originals/distributors/DKDS-30/580857.pdf" (at 181.102 284.074 0) (effects (font (size 1.27 1.27)) (justify left top) (hide yes)))
  (property "Description" "" (at 164.592 89.154 0) (effects (font (size 1.27 1.27)) (hide yes)))
  (property "Height" "2.5" (at 181.102 484.074 0) (effects (font (size 1.27 1.27)) (justify left top) (hide yes)))
  (property "Manufacturer_Name" "E-Switch" (at 181.102 584.074 0) (effects (font (size 1.27 1.27)) (justify left top) (hide yes)))
  (property "Manufacturer_Part_Number" "TL3365AF180QG" (at 181.102 684.074 0) (effects (font (size 1.27 1.27)) (justify left top) (hide yes)))
  (property "Mouser Part Number" "612-TL3365AF180QG" (at 181.102 784.074 0) (effects (font (size 1.27 1.27)) (justify left top) (hide yes)))
  (property "Mouser Price/Stock" "https://www.mouser.co.uk/ProductDetail/E-Switch/TL3365AF180QG?qs=xQzBpF%2FAFTo%252BA4IL7l2Rvw%3D%3D" (at 181.102 884.074 0) (effects (font (size 1.27 1.27)) (justify left top) (hide yes)))
  (property "Arrow Part Number" "" (at 181.102 984.074 0) (effects (font (size 1.27 1.27)) (justify left top) (hide yes)))
  (property "Arrow Price/Stock" "" (at 181.102 1084.074 0) (effects (font (size 1.27 1.27)) (justify left top) (hide yes)))
  (property "TME" "https://www.tme.eu/cz/details/tl3365af180qg/mikrospinace-tact/e-switch/" (at 164.592 89.154 0) (effects (font (size 1.27 1.27)) (hide yes)))
  (pin "1")
  (pin "2")
  (pin "3")
  (pin "4"))
 (sheet
  (at 119.38 122.174)
  (size 36.322 23.876)
  (exclude_from_sim no)
  (in_bom yes)
  (on_board yes)
  (dnp no)
  (stroke (width 0.1524) (type solid))
  (fill (color 217 255 219 1.0000))
  (property "Sheetname" "SPI FLASH" (at 118.872 145.542 90) (effects (font (size 1.27 1.27)) (justify left bottom)))
  (property "Sheetfile" "spi_flash.kicad_sch" (at 156.2866 146.05 90) (effects (font (size 1.27 1.27)) (justify left top) (hide yes)))
  (pin "CE#" input (at 128.778 122.174 90) (effects (font (size 1.27 1.27)) (justify right)))
  (pin "SCK" input (at 134.366 122.174 90) (effects (font (size 1.27 1.27)) (justify right)))
  (pin "SI" input (at 139.7 122.174 90) (effects (font (size 1.27 1.27)) (justify right)))
  (pin "SO" output (at 144.526 122.174 90) (effects (font (size 1.27 1.27)) (justify right))))
 (sheet
  (at 92.202 44.704)
  (size 20.828 7.112)
  (exclude_from_sim no)
  (in_bom yes)
  (on_board yes)
  (dnp no)
  (fields_autoplaced yes)
  (stroke (width 0.1524) (type solid))
  (fill (color 255 234 207 1.0000))
  (property "Sheetname" "POWER MANAGEMENT" (at 92.202 43.9924 0) (effects (font (size 1.27 1.27)) (justify left bottom)))
  (property "Sheetfile" "pwr_man.kicad_sch" (at 92.202 52.4006 0) (effects (font (size 1.27 1.27)) (justify left top) (hide yes)))
  (pin "VIN" input (at 92.202 48.006 180) (effects (font (size 1.27 1.27)) (justify left)))
  (pin "VOUT" output (at 113.03 48.006 0) (effects (font (size 1.27 1.27)) (justify right))))
 (sheet
  (at 65.278 44.704)
  (size 21.082 18.288)
  (exclude_from_sim no)
  (in_bom yes)
  (on_board yes)
  (dnp no)
  (fields_autoplaced yes)
  (stroke (width 0.1524) (type solid))
  (fill (color 217 255 219 1.0000))
  (property "Sheetname" "USB-C" (at 65.278 43.9924 0) (effects (font (size 1.27 1.27)) (justify left bottom)))
  (property "Sheetfile" "usb_c.kicad_sch" (at 65.278 63.5766 0) (effects (font (size 1.27 1.27)) (justify left top) (hide yes)))
  (pin "DN" bidirectional (at 86.36 58.928 0) (effects (font (size 1.27 1.27)) (justify right)))
  (pin "DP" bidirectional (at 86.36 56.388 0) (effects (font (size 1.27 1.27)) (justify right)))
  (pin "V_BUS" output (at 86.36 48.006 0) (effects (font (size 1.27 1.27)) (justify right))))
 (sheet
  (at 119.38 44.45)
  (size 36.322 69.85)
  (exclude_from_sim no)
  (in_bom yes)
  (on_board yes)
  (dnp no)
  (fields_autoplaced yes)
  (stroke (width 0.1524) (type solid))
  (fill (color 213 249 255 1.0000))
  (property "Sheetname" "MCU - STM32F103" (at 119.38 43.7384 0) (effects (font (size 1.27 1.27)) (justify left bottom)))
  (property "Sheetfile" "untitled.kicad_sch" (at 119.38 114.8846 0) (effects (font (size 1.27 1.27)) (justify left top) (hide yes)))
  (pin "SWCLK" bidirectional (at 155.702 62.738 0) (effects (font (size 1.27 1.27)) (justify right)))
  (pin "SWDIO" bidirectional (at 155.702 65.278 0) (effects (font (size 1.27 1.27)) (justify right)))
  (pin "SWO" bidirectional (at 155.702 67.818 0) (effects (font (size 1.27 1.27)) (justify right)))
  (pin "NRST" input (at 155.702 57.658 0) (effects (font (size 1.27 1.27)) (justify right)))
  (pin "USB_DN" bidirectional (at 119.38 58.928 180) (effects (font (size 1.27 1.27)) (justify left)))
  (pin "USB_DP" bidirectional (at 119.38 56.388 180) (effects (font (size 1.27 1.27)) (justify left)))
  (pin "STATUS_LED" output (at 119.38 83.058 180) (effects (font (size 1.27 1.27)) (justify left)))
  (pin "BOOT" input (at 155.702 109.982 0) (effects (font (size 1.27 1.27)) (justify right)))
  (pin "CS#" output (at 128.778 114.3 270) (effects (font (size 1.27 1.27)) (justify left)))
  (pin "MI" input (at 144.526 114.3 270) (effects (font (size 1.27 1.27)) (justify left)))
  (pin "MO" output (at 139.7 114.3 270) (effects (font (size 1.27 1.27)) (justify left)))
  (pin "SCK" output (at 134.366 114.3 270) (effects (font (size 1.27 1.27)) (justify left))))
 (sheet_instances
  (path ""
   (page "1")))
 (embedded_fonts no))
